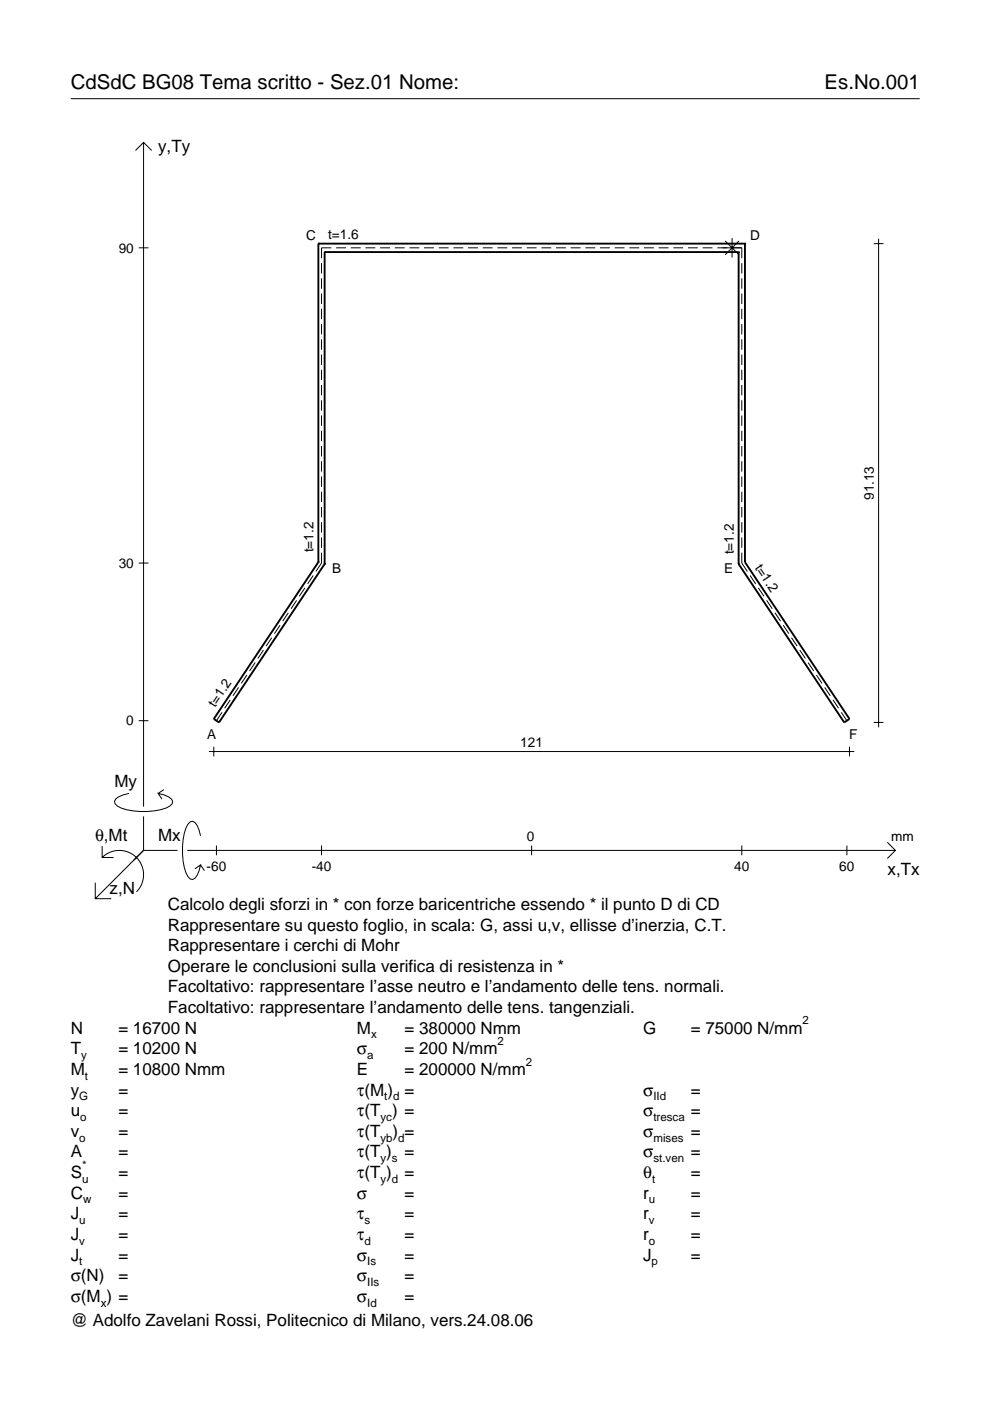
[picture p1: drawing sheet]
<svg xmlns="http://www.w3.org/2000/svg" width="210mm" height="297mm" viewBox="0 0 210 297" stroke-linecap="round" stroke-linejoin="round" font-family="sans-serif">
<g fill="none" stroke="#000" stroke-width=".21">
<path d="M15 20.9h180M28.7 31.9l1.7-1.7 1.8 1.7M30.4 30.2v140.8M29.4 52.5h2.1M68.2 55.8v2.2M68.2 59v2.2M70.2 52.5h-2v2.3M71.3 52.5h2M74.4 52.5h2.1M77.5 52.5h2.1M80.6 52.5h2.1M83.7 52.5h2.1"/>
<path d="M86.8 52.5h2.1M89.9 52.5h2.1M93 52.5h2.1M96.1 52.5h2.1M99.2 52.5h2.1M102.4 52.5h2M105.5 52.5h2M108.6 52.5h2M111.7 52.5h2.1M114.8 52.5h2.1M117.9 52.5h2.1M121 52.5h2.1"/>
<path d="M124.1 52.5h2.1M127.2 52.5h2.1M130.3 52.5h2.1M133.4 52.5h2.1M136.5 52.5h2.1M139.7 52.5h2M142.8 52.5h2M145.9 52.5h2M149 52.5h2.1M152.1 52.5h5.2v2.3M153.8 51.1l2.9 2.9M155.2 50.5v4.1"/>
<path d="M156.7 51.1l-2.9 2.9M157.3 55.8v2.2M157.3 59v2.2M185.3 51.7h2M186.3 50.6v103.6M68.2 62.2v2.2M68.2 65.5v2.2M68.2 68.7v2.2M68.2 71.9v2.2M68.2 75.2v2.2M68.2 78.4v2.2M157.3 62.2v2.2"/>
<path d="M157.3 65.5v2.2M157.3 68.7v2.2M157.3 71.9v2.2M157.3 75.2v2.2M157.3 78.4v2.2M68.2 81.6v2.2M68.2 84.9v2.2M68.2 88.1v2.2M68.2 91.3v2.2M68.2 94.6v2.2M68.2 97.8v2.2M157.3 81.6v2.2"/>
<path d="M157.3 84.9v2.2M157.3 88.1v2.2M157.3 91.3v2.2M157.3 94.6v2.2M157.3 97.8v2.2M29.4 119.4h2.1M68.2 101v2.2M68.2 104.3v2.2M68.2 107.5v2.2M68.2 110.7v2.2M68.2 114v2.2M68.2 117.2v2.2l-1.2 1.8"/>
<path d="M157.3 101v2.2M157.3 104.3v2.2M157.3 107.5v2.2M157.3 110.7v2.2M157.3 114v2.2M157.3 117.2v2.2l1.2 1.8M55.9 137.8l-1.2 1.8M57.6 135.2l-1.2 1.8M59.4 132.6l-1.2 1.7M61.1 129.9l-1.2 1.8M62.9 127.3l-1.2 1.8M64.6 124.7l-1.1 1.7"/>
<path d="M66.4 122l-1.2 1.8M159 122l1.2 1.8M160.8 124.7l1.2 1.7M162.5 127.3l1.2 1.8M164.3 129.9l1.2 1.8M166.1 132.6l1.1 1.7M167.8 135.2l1.2 1.8M169.6 137.8l1.2 1.8M29.4 152.8h2.1M44.3 159.3h136.8M45.3 158.3v2.1M47.1 151l-1.2 1.8"/>
<path d="M48.8 148.4l-1.2 1.8M50.6 145.7l-1.2 1.8M52.3 143.1l-1.1 1.8M54.1 140.5l-1.2 1.8M171.3 140.5l1.2 1.8M173.1 143.1l1.2 1.8M174.8 145.7l1.2 1.8M176.6 148.4l1.2 1.8M178.4 151l1.2 1.8M180.1 158.3v2.1M185.3 153.2h2M21.7 179.4v2.4h2.4"/>
<path d="M27.3 168.2a3.6 3.6 0 0 0-3 1.7l.1 .5a5.6 5.6 0 0 0 3.8 1.5 13.4 13.4 0 0 0 7.8-1l.5-.5 .1-.5a3.6 3.6 0 0 0-3.1-1.7l.8 1.2M30.4 173.1v7.2M34.7 167.4l-1.2 .8M42.5 177.2a3.6 3.6 0 0 0-1.7-3.1l-.5 .2a5.7 5.7 0 0 0-1.5 3.7 13.3 13.3 0 0 0 1 7.9l.5 .5 .5 .1a3.6 3.6 0 0 0 1.7-3.1l-1.2 .8M45.9 179.3v2M68.2 179.3v2M112.7 179.3v2M157.3 179.3v2M179.6 179.3v2M188.1 178.6l1.7 1.7-1.7 1.7M20.2 187.2v3.3h3.4M21.7 181.8a5.1 5.1 0 0 1 7.2 0 5.1 5.1 0 0 1 0 7.3"/>
<path d="M30.4 180.3l-10.2 10.2M30.4 180.3h7.2M39.7 180.3h150.1M42.5 183.4l.8 1.2"/>
</g>
<g fill="none" stroke="#000" stroke-width=".4">
<path d="M67.5 51.7h.1M67.5 51.7v67.5M67.5 51.7h90.4M68.8 53.4h.1M68.8 53.4v66.2M68.8 53.4h87.8M156.6 53.4h.1M156.6 53.4v66.2M157.9 51.7h.1M157.9 51.7v67.5M67.5 119.2h.1M67.5 119.2l-22.2 33.2 1.1 .8 22.4-33.6"/>
<path d="M68.8 119.6h.1M156.6 119.6h.1M157.9 119.2h.1M157.9 119.2l22.2 33.2-1.1 .8-22.4-33.6"/>
</g>
<g font-size="4.3">
<text x="15" y="18.9">CdSdC BG08 Tema scritto - Sez.01 Nome:</text>
<text x="174.8" y="18.9">Es.No.001</text>
</g>
<g font-size="3.6">
<text x="33.5" y="32.3">y,Ty</text>
<text x="24.3" y="166.9">My</text>
<text x="20.1" y="178.2">θ,Mt</text>
<text x="33.5" y="178.2">Mx</text>
<text x="188.2" y="185.5">x,Tx</text>
<text x="23.2" y="189.6">z,N</text>
<text x="35.6" y="192.9">Calcolo degli sforzi in * con forze baricentriche essendo * il punto D di CD</text>
<text x="35.6" y="197.3">Rappresentare su questo foglio, in scala: G, assi u,v, ellisse d’inerzia, C.T.</text>
<text x="35.6" y="201.7">Rappresentare i cerchi di Mohr</text>
<text x="35.6" y="206">Operare le conclusioni sulla verifica di resistenza in *</text>
<text x="35.6" y="210.4">Facoltativo: rappresentare l’asse neutro e l’andamento delle tens. normali.</text>
<text x="35.6" y="214.8">Facoltativo: rappresentare l’andamento delle tens. tangenziali.</text>
<text x="15" y="219.2">N</text>
<text x="25.1" y="219.2">= 16700 N</text>
<text x="75.7" y="219.2">M</text>
<text x="85.8" y="219.2">= 380000 Nmm</text>
<text x="136.4" y="219.2">G</text>
<text x="146.5" y="219.2">= 75000 N/mm</text>
<text x="15" y="227.9">M</text>
<text x="15" y="223.5">T</text>
<text x="25.1" y="223.5">= 10200 N</text>
<text x="25.1" y="227.9">= 10800 Nmm</text>
<text x="75.7" y="223.5">σ</text>
<text x="75.7" y="227.9">E</text>
<text x="85.8" y="223.5">= 200 N/mm</text>
<text x="85.8" y="227.9">= 200000 N/mm</text>
<text x="15" y="232.3">y</text>
<text x="25.1" y="232.3">=</text>
<text x="75.7" y="232.3">τ(M ) =</text>
<text x="136.4" y="232.3">σ</text>
<text x="146.5" y="232.3">=</text>
<text x="15" y="236.7">u</text>
<text x="25.1" y="236.7">=</text>
<text x="75.7" y="236.7">τ(T ) =</text>
<text x="136.4" y="236.7">σ</text>
<text x="146.5" y="236.7">=</text>
<text x="15" y="241">v</text>
<text x="15" y="245.4">A</text>
<text x="25.1" y="241">=</text>
<text x="25.1" y="245.4">=</text>
<text x="75.7" y="245.4">τ(T )</text>
<text x="75.7" y="241">τ(T</text>
<text x="83.3" y="241">) =</text>
<text x="85.8" y="245.4">=</text>
<text x="136.4" y="241">σ</text>
<text x="136.4" y="245.4">σ</text>
<text x="146.5" y="241">=</text>
<text x="146.5" y="245.4">=</text>
<text x="15" y="249.8">S</text>
<text x="25.1" y="249.8">=</text>
<text x="75.7" y="249.8">τ(T )</text>
<text x="85.8" y="249.8">=</text>
<text x="136.4" y="249.8">θ</text>
<text x="146.5" y="249.8">=</text>
<text x="15" y="254.2">C</text>
<text x="25.1" y="254.2">=</text>
<text x="75.7" y="254.2">σ</text>
<text x="85.8" y="254.2">=</text>
<text x="136.4" y="254.2">r</text>
<text x="146.5" y="254.2">=</text>
<text x="15" y="258.5">J</text>
<text x="15" y="262.9">J</text>
<text x="25.1" y="258.5">=</text>
<text x="25.1" y="262.9">=</text>
<text x="75.7" y="258.5">τ</text>
<text x="75.7" y="262.9">τ</text>
<text x="85.8" y="258.5">=</text>
<text x="85.8" y="262.9">=</text>
<text x="136.4" y="258.5">r</text>
<text x="136.4" y="262.9">r</text>
<text x="146.5" y="258.5">=</text>
<text x="146.5" y="262.9">=</text>
<text x="15" y="267.3">J</text>
<text x="25.1" y="267.3">=</text>
<text x="75.7" y="267.3">σ</text>
<text x="85.8" y="267.3">=</text>
<text x="136.4" y="267.3">J</text>
<text x="146.5" y="267.3">=</text>
<text x="15" y="271.7">σ(N)</text>
<text x="25.1" y="271.7">=</text>
<text x="75.7" y="271.7">σ</text>
<text x="85.8" y="271.7">=</text>
<text x="15" y="281.2">@ Adolfo Zavelani Rossi, Politecnico di Milano, vers.24.08.06</text>
<text x="15" y="276">σ(M ) =</text>
<text x="75.7" y="276">σ</text>
<text x="85.8" y="276">=</text>
</g>
<g font-size="2.9">
<text x="25.2" y="53.5">90</text>
<text x="64.9" y="50.9">C</text>
<text x="69.6" y="50.6">t=1.6</text>
<text x="159.1" y="50.9">D</text>
<text x="185.3" y="106" transform="rotate(-90 185.3 106)">91.13</text>
<text x="66.5" y="117.1" transform="rotate(-90 66.5 117.1)">t=1.2</text>
<text x="155.6" y="117.5" transform="rotate(-90 155.6 117.5)">t=1.2</text>
<text x="25.2" y="120.4">30</text>
<text x="70.4" y="121.5">B</text>
<text x="153.5" y="121.5">E</text>
<text x="159.9" y="120.3" transform="rotate(56 159.9 120.3)">t=1.2</text>
<text x="26.8" y="153.8">0</text>
<text x="45.6" y="150.1" transform="rotate(-56 45.6 150.1)">t=1.2</text>
<text x="43.9" y="156.7">A</text>
<text x="110.3" y="158.3">121</text>
<text x="180.1" y="156.7">F</text>
<text x="111.7" y="178.2">0</text>
<text x="189" y="178.2">mm</text>
<text x="43.8" y="184.7">-60</text>
<text x="66.1" y="184.7">-40</text>
<text x="155.7" y="184.7">40</text>
<text x="178" y="184.7">60</text>
</g>
<g font-size="2.4">
<text x="78.7" y="220.2">x</text>
<text x="105.5" y="221.5">2</text>
<text x="170.2" y="217.2">2</text>
<text x="17.2" y="224.5">y</text>
<text x="77.9" y="224.5">a</text>
<text x="111.5" y="225.9">2</text>
<text x="16.8" y="233.3">G</text>
<text x="18" y="228.9">t</text>
<text x="81.5" y="233.3">t d</text>
<text x="138.5" y="233.3">IId</text>
<text x="17" y="237.7">o</text>
<text x="80.7" y="237.7">yc</text>
<text x="138.5" y="237.7">tresca</text>
<text x="16.8" y="242">o</text>
<text x="80.7" y="242">yb d</text>
<text x="138.5" y="242">mises</text>
<text x="17.4" y="250.8">u</text>
<text x="17.4" y="247.8">*</text>
<text x="80.7" y="246.4">y s</text>
<text x="80.7" y="250.8">y d</text>
<text x="138.2" y="250.8">t</text>
<text x="138.5" y="246.4">st.ven</text>
<text x="17.6" y="255.2">w</text>
<text x="137.6" y="255.2">u</text>
<text x="16.8" y="259.5">u</text>
<text x="16.8" y="263.9">v</text>
<text x="77.3" y="259.5">s</text>
<text x="77.3" y="263.9">d</text>
<text x="137.6" y="259.5">v</text>
<text x="137.6" y="263.9">o</text>
<text x="16.8" y="268.3">t</text>
<text x="77.9" y="268.3">Is</text>
<text x="138.2" y="268.3">p</text>
<text x="77.9" y="272.7">IIs</text>
<text x="21.4" y="277">x</text>
<text x="77.9" y="277">Id</text>
</g>
</svg>
